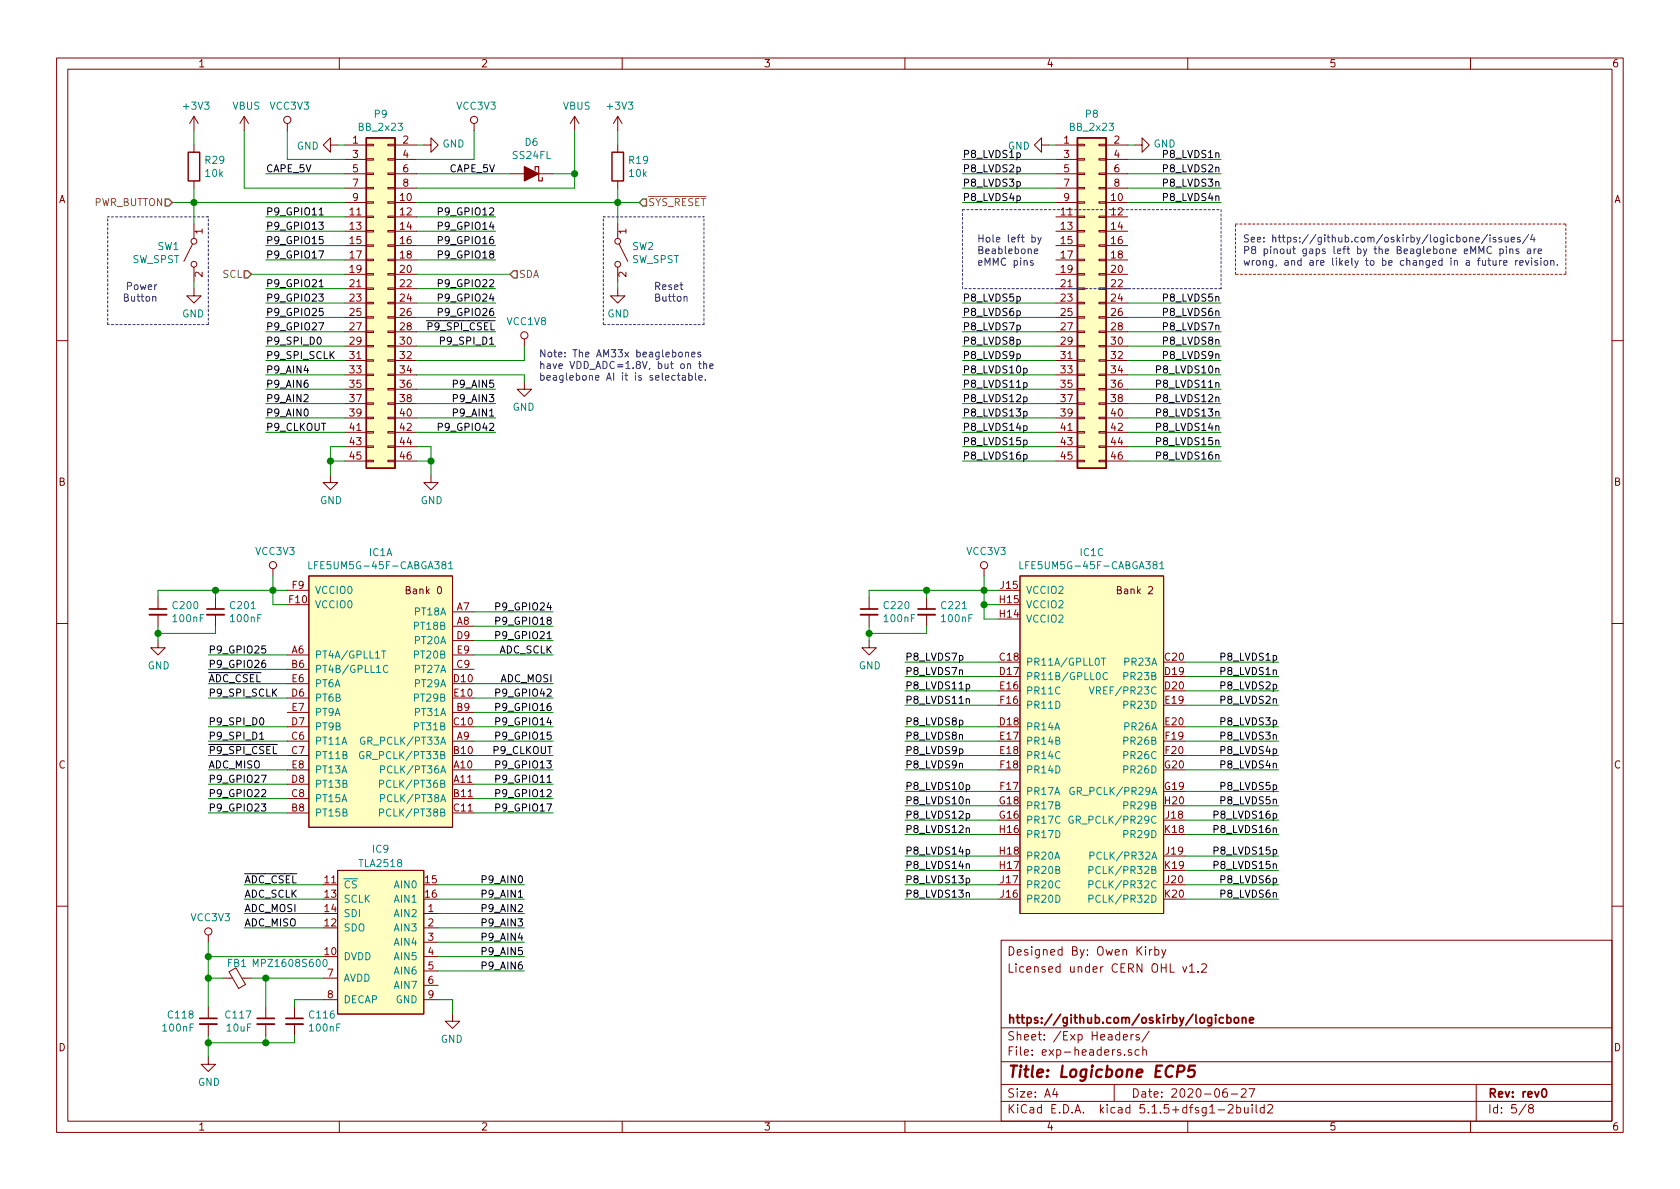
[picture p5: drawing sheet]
EESchema Schematic File Version 4
EELAYER 30 0
EELAYER END
$Descr A4 11693 8268
encoding utf-8
Sheet 5 8
Title "Logicbone ECP5"
Date "2020-06-27"
Rev "rev0"
Comp "https://github.com/oskirby/logicbone"
Comment1 ""
Comment2 ""
Comment3 "Licensed under CERN OHL v1.2"
Comment4 "Designed By: Owen Kirby"
$EndDescr
$Comp
L Connector_Generic:Conn_02x23_Odd_Even P8
U 1 1
P 7550 2100
F 0 "P8" H 7600 3417 50  0000 C CNN
F 1 "BB_2x23" H 7600 3326 50  0000 C CNN
F 2 "Connector_PinHeader_2.54mm:PinHeader_2x23_P2.54mm_Vertical" H 7550 2100 50  0001 C CNN
F 3 "~" H 7550 2100 50  0001 C CNN
	1    7550 2100
	1    0    0    -1  
$EndComp
$Comp
L Connector_Generic:Conn_02x23_Odd_Even P9
U 1 1
P 2600 2100
F 0 "P9" H 2650 3417 50  0000 C CNN
F 1 "BB_2x23" H 2650 3326 50  0000 C CNN
F 2 "Connector_PinHeader_2.54mm:PinHeader_2x23_P2.54mm_Vertical" H 2600 2100 50  0001 C CNN
F 3 "~" H 2600 2100 50  0001 C CNN
	1    2600 2100
	1    0    0    -1  
$EndComp
$Comp
L power:GND #PWR0184
U 1 1
P 2300 3300
F 0 "#PWR0184" H 2300 3050 50  0001 C CNN
F 1 "GND" H 2305 3127 50  0000 C CNN
F 2 "" H 2300 3300 50  0001 C CNN
F 3 "" H 2300 3300 50  0001 C CNN
	1    2300 3300
	1    0    0    -1  
$EndComp
Wire Wire Line
	2300 3300 2300 3200
Wire Wire Line
	2300 3200 2400 3200
Wire Wire Line
	2400 3100 2300 3100
Wire Wire Line
	2300 3100 2300 3200
Connection ~ 2300 3200
$Comp
L power:GND #PWR0185
U 1 1
P 3000 3300
F 0 "#PWR0185" H 3000 3050 50  0001 C CNN
F 1 "GND" H 3005 3127 50  0000 C CNN
F 2 "" H 3000 3300 50  0001 C CNN
F 3 "" H 3000 3300 50  0001 C CNN
	1    3000 3300
	1    0    0    -1  
$EndComp
Wire Wire Line
	3000 3300 3000 3200
Wire Wire Line
	3000 3200 2900 3200
Wire Wire Line
	2900 3100 3000 3100
Wire Wire Line
	3000 3100 3000 3200
Connection ~ 3000 3200
$Comp
L power:GND #PWR0187
U 1 1
P 2350 1000
F 0 "#PWR0187" H 2350 750 50  0001 C CNN
F 1 "GND" V 2355 872 50  0000 R CNN
F 2 "" H 2350 1000 50  0001 C CNN
F 3 "" H 2350 1000 50  0001 C CNN
	1    2350 1000
	0    1    1    0   
$EndComp
Wire Wire Line
	2350 1000 2400 1000
$Comp
L power:GND #PWR0188
U 1 1
P 2950 1000
F 0 "#PWR0188" H 2950 750 50  0001 C CNN
F 1 "GND" V 2955 872 50  0000 R CNN
F 2 "" H 2950 1000 50  0001 C CNN
F 3 "" H 2950 1000 50  0001 C CNN
	1    2950 1000
	0    -1   -1   0   
$EndComp
Wire Wire Line
	2950 1000 2900 1000
Wire Wire Line
	2000 900  2000 1100
Wire Wire Line
	3300 1100 3300 900 
$Comp
L power:GND #PWR0190
U 1 1
P 7900 1000
F 0 "#PWR0190" H 7900 750 50  0001 C CNN
F 1 "GND" V 7905 872 50  0000 R CNN
F 2 "" H 7900 1000 50  0001 C CNN
F 3 "" H 7900 1000 50  0001 C CNN
	1    7900 1000
	0    -1   -1   0   
$EndComp
Wire Wire Line
	7900 1000 7850 1000
$Comp
L power:GND #PWR0191
U 1 1
P 7300 1000
F 0 "#PWR0191" H 7300 750 50  0001 C CNN
F 1 "GND" V 7305 872 50  0000 R CNN
F 2 "" H 7300 1000 50  0001 C CNN
F 3 "" H 7300 1000 50  0001 C CNN
	1    7300 1000
	0    1    1    0   
$EndComp
Wire Wire Line
	7300 1000 7350 1000
Wire Wire Line
	7350 3200 6700 3200
Wire Wire Line
	7350 3100 6700 3100
Wire Wire Line
	7350 3000 6700 3000
Wire Wire Line
	7350 2900 6700 2900
Wire Wire Line
	7350 2800 6700 2800
Wire Wire Line
	7350 2700 6700 2700
Wire Wire Line
	7350 2600 6700 2600
Wire Wire Line
	7350 2500 6700 2500
Wire Wire Line
	7350 2400 6700 2400
Wire Wire Line
	7350 2300 6700 2300
Wire Wire Line
	7350 2200 6700 2200
Wire Wire Line
	7350 2100 6700 2100
Wire Wire Line
	7350 1400 6700 1400
Wire Wire Line
	7350 1300 6700 1300
Wire Wire Line
	7350 1200 6700 1200
Wire Wire Line
	7350 1100 6700 1100
Text Label 6700 1100 0    50   ~ 0
P8_LVDS1p
Text Label 6700 1200 0    50   ~ 0
P8_LVDS2p
Text Label 6700 1300 0    50   ~ 0
P8_LVDS3p
Text Label 6700 1400 0    50   ~ 0
P8_LVDS4p
Text Label 6700 2100 0    50   ~ 0
P8_LVDS5p
Text Label 6700 2200 0    50   ~ 0
P8_LVDS6p
Text Label 6700 2300 0    50   ~ 0
P8_LVDS7p
Text Label 6700 2600 0    50   ~ 0
P8_LVDS10p
Text Label 6700 2400 0    50   ~ 0
P8_LVDS8p
Text Label 6700 2500 0    50   ~ 0
P8_LVDS9p
Text Label 6700 2700 0    50   ~ 0
P8_LVDS11p
Text Label 6700 2800 0    50   ~ 0
P8_LVDS12p
Text Label 6700 2900 0    50   ~ 0
P8_LVDS13p
Text Label 6700 3000 0    50   ~ 0
P8_LVDS14p
Text Label 6700 3100 0    50   ~ 0
P8_LVDS15p
Text Label 6700 3200 0    50   ~ 0
P8_LVDS16p
Wire Wire Line
	7850 3200 8500 3200
Wire Wire Line
	7850 3100 8500 3100
Wire Wire Line
	7850 3000 8500 3000
Wire Wire Line
	7850 2900 8500 2900
Wire Wire Line
	7850 2800 8500 2800
Wire Wire Line
	7850 2700 8500 2700
Wire Wire Line
	7850 2600 8500 2600
Wire Wire Line
	7850 2500 8500 2500
Wire Wire Line
	7850 2400 8500 2400
Wire Wire Line
	7850 2300 8500 2300
Wire Wire Line
	7850 2200 8500 2200
Wire Wire Line
	7850 2100 8500 2100
Wire Wire Line
	7850 1400 8500 1400
Wire Wire Line
	7850 1300 8500 1300
Wire Wire Line
	7850 1200 8500 1200
Wire Wire Line
	7850 1100 8500 1100
Text Label 8500 1100 2    50   ~ 0
P8_LVDS1n
Text Label 8500 1200 2    50   ~ 0
P8_LVDS2n
Text Label 8500 1300 2    50   ~ 0
P8_LVDS3n
Text Label 8500 1400 2    50   ~ 0
P8_LVDS4n
Text Label 8500 2100 2    50   ~ 0
P8_LVDS5n
Text Label 8500 2200 2    50   ~ 0
P8_LVDS6n
Text Label 8500 2300 2    50   ~ 0
P8_LVDS7n
Text Label 8500 2600 2    50   ~ 0
P8_LVDS10n
Text Label 8500 2400 2    50   ~ 0
P8_LVDS8n
Text Label 8500 2500 2    50   ~ 0
P8_LVDS9n
Text Label 8500 2700 2    50   ~ 0
P8_LVDS11n
Text Label 8500 2800 2    50   ~ 0
P8_LVDS12n
Text Label 8500 2900 2    50   ~ 0
P8_LVDS13n
Text Label 8500 3000 2    50   ~ 0
P8_LVDS14n
Text Label 8500 3100 2    50   ~ 0
P8_LVDS15n
Text Label 8500 3200 2    50   ~ 0
P8_LVDS16n
Wire Wire Line
	8250 5700 8900 5700
Wire Wire Line
	8250 5950 8900 5950
Wire Wire Line
	6950 5950 6300 5950
Wire Wire Line
	6950 6150 6300 6150
Wire Wire Line
	6950 5700 6300 5700
Wire Wire Line
	6950 4800 6300 4800
Wire Wire Line
	6950 5500 6300 5500
Wire Wire Line
	8250 4600 8900 4600
Wire Wire Line
	6950 5050 6300 5050
Wire Wire Line
	6950 4600 6300 4600
Wire Wire Line
	8250 6150 8900 6150
Wire Wire Line
	8250 5500 8900 5500
Wire Wire Line
	8250 5250 8900 5250
Wire Wire Line
	8250 5050 8900 5050
Wire Wire Line
	8250 4800 8900 4800
Wire Wire Line
	6950 5250 6300 5250
Text Label 8900 4600 2    50   ~ 0
P8_LVDS1p
Text Label 8900 4800 2    50   ~ 0
P8_LVDS2p
Text Label 8900 5050 2    50   ~ 0
P8_LVDS3p
Text Label 8900 5250 2    50   ~ 0
P8_LVDS4p
Text Label 8900 5500 2    50   ~ 0
P8_LVDS5p
Text Label 8900 6150 2    50   ~ 0
P8_LVDS6p
Text Label 6300 4600 0    50   ~ 0
P8_LVDS7p
Text Label 6300 5500 0    50   ~ 0
P8_LVDS10p
Text Label 6300 5050 0    50   ~ 0
P8_LVDS8p
Text Label 6300 5250 0    50   ~ 0
P8_LVDS9p
Text Label 6300 4800 0    50   ~ 0
P8_LVDS11p
Text Label 6300 5700 0    50   ~ 0
P8_LVDS12p
Text Label 6300 6150 0    50   ~ 0
P8_LVDS13p
Text Label 6300 5950 0    50   ~ 0
P8_LVDS14p
Text Label 8900 5950 2    50   ~ 0
P8_LVDS15p
Text Label 8900 5700 2    50   ~ 0
P8_LVDS16p
Wire Wire Line
	8250 5800 8900 5800
Wire Wire Line
	8250 6050 8900 6050
Wire Wire Line
	6950 6050 6300 6050
Wire Wire Line
	6950 6250 6300 6250
Wire Wire Line
	6950 5800 6300 5800
Wire Wire Line
	6950 4900 6300 4900
Wire Wire Line
	6950 5600 6300 5600
Wire Wire Line
	8250 4700 8900 4700
Wire Wire Line
	6950 5150 6300 5150
Wire Wire Line
	6950 4700 6300 4700
Wire Wire Line
	8250 6250 8900 6250
Wire Wire Line
	8250 5600 8900 5600
Wire Wire Line
	8250 5350 8900 5350
Wire Wire Line
	8250 5150 8900 5150
Wire Wire Line
	8250 4900 8900 4900
Wire Wire Line
	6950 5350 6300 5350
Text Label 8900 4700 2    50   ~ 0
P8_LVDS1n
Text Label 8900 4900 2    50   ~ 0
P8_LVDS2n
Text Label 8900 5150 2    50   ~ 0
P8_LVDS3n
Text Label 8900 5350 2    50   ~ 0
P8_LVDS4n
Text Label 8900 5600 2    50   ~ 0
P8_LVDS5n
Text Label 8900 6250 2    50   ~ 0
P8_LVDS6n
Text Label 6300 4700 0    50   ~ 0
P8_LVDS7n
Text Label 6300 5600 0    50   ~ 0
P8_LVDS10n
Text Label 6300 5150 0    50   ~ 0
P8_LVDS8n
Text Label 6300 5350 0    50   ~ 0
P8_LVDS9n
Text Label 6300 4900 0    50   ~ 0
P8_LVDS11n
Text Label 6300 5800 0    50   ~ 0
P8_LVDS12n
Text Label 6300 6250 0    50   ~ 0
P8_LVDS13n
Text Label 6300 6050 0    50   ~ 0
P8_LVDS14n
Text Label 8900 6050 2    50   ~ 0
P8_LVDS15n
Text Label 8900 5800 2    50   ~ 0
P8_LVDS16n
$Comp
L power:VBUS #PWR0192
U 1 1
P 4000 900
F 0 "#PWR0192" H 4000 750 50  0001 C CNN
F 1 "VBUS" H 4015 1073 50  0000 C CNN
F 2 "" H 4000 900 50  0001 C CNN
F 3 "" H 4000 900 50  0001 C CNN
	1    4000 900 
	1    0    0    -1  
$EndComp
$Comp
L power:VBUS #PWR0193
U 1 1
P 1700 900
F 0 "#PWR0193" H 1700 750 50  0001 C CNN
F 1 "VBUS" H 1715 1073 50  0000 C CNN
F 2 "" H 1700 900 50  0001 C CNN
F 3 "" H 1700 900 50  0001 C CNN
	1    1700 900 
	1    0    0    -1  
$EndComp
Wire Wire Line
	2400 3000 1850 3000
Text Label 1850 3000 0    50   ~ 0
P9_CLKOUT
Wire Wire Line
	3300 4850 3850 4850
Text Label 3850 5250 2    50   ~ 0
P9_CLKOUT
Wire Wire Line
	2400 2500 1850 2500
Text Label 1850 2500 0    50   ~ 0
P9_SPI_SCLK
Wire Wire Line
	2400 2400 1850 2400
Text Label 1850 2400 0    50   ~ 0
P9_SPI_D0
Wire Wire Line
	3450 2400 2900 2400
Text Label 3450 2400 2    50   ~ 0
P9_SPI_D1
Wire Wire Line
	3450 2300 2900 2300
Text Label 3450 2300 2    50   ~ 0
~P9_SPI_CSEL
Wire Wire Line
	2000 4850 1450 4850
Text Label 1450 4850 0    50   ~ 0
P9_SPI_SCLK
Wire Wire Line
	2000 5050 1450 5050
Text Label 1450 5050 0    50   ~ 0
P9_SPI_D0
Wire Wire Line
	1450 5150 2000 5150
Text Label 1450 5150 0    50   ~ 0
P9_SPI_D1
Wire Wire Line
	1450 5250 2000 5250
Text Label 1450 5250 0    50   ~ 0
~P9_SPI_CSEL
Wire Wire Line
	1900 4000 1900 4100
Wire Wire Line
	1900 4100 2000 4100
Wire Wire Line
	2000 4200 1900 4200
Wire Wire Line
	1900 4200 1900 4100
Connection ~ 1900 4100
Wire Wire Line
	6850 4000 6850 4100
Wire Wire Line
	6850 4100 6950 4100
Wire Wire Line
	6950 4200 6850 4200
Wire Wire Line
	6850 4200 6850 4100
Connection ~ 6850 4100
Wire Wire Line
	2900 1100 3300 1100
Wire Wire Line
	2000 1100 2400 1100
Text Label 3650 6150 2    50   ~ 0
P9_AIN0
Text Label 3650 6250 2    50   ~ 0
P9_AIN1
Text Label 3650 6350 2    50   ~ 0
P9_AIN2
Text Label 3650 6450 2    50   ~ 0
P9_AIN3
Text Label 3650 6550 2    50   ~ 0
P9_AIN4
Text Label 3650 6650 2    50   ~ 0
P9_AIN5
Text Label 3650 6750 2    50   ~ 0
P9_AIN6
$Comp
L power:GND #PWR0202
U 1 1
P 1450 7350
F 0 "#PWR0202" H 1450 7100 50  0001 C CNN
F 1 "GND" H 1455 7177 50  0000 C CNN
F 2 "" H 1450 7350 50  0001 C CNN
F 3 "" H 1450 7350 50  0001 C CNN
	1    1450 7350
	1    0    0    -1  
$EndComp
Text Label 1700 6250 0    50   ~ 0
ADC_SCLK
Text Label 1700 6450 0    50   ~ 0
ADC_MISO
Text Label 1700 6350 0    50   ~ 0
ADC_MOSI
Text Label 1700 6150 0    50   ~ 0
~ADC_CSEL
Wire Wire Line
	3650 2400 3650 2500
Wire Wire Line
	3650 2650 3650 2600
Wire Wire Line
	2400 2600 1850 2600
Text Label 1850 2600 0    50   ~ 0
P9_AIN4
Wire Wire Line
	2400 2900 1850 2900
Text Label 1850 2900 0    50   ~ 0
P9_AIN0
Wire Wire Line
	2900 2900 3450 2900
Text Label 3450 2900 2    50   ~ 0
P9_AIN1
Wire Wire Line
	2400 2800 1850 2800
Text Label 1850 2800 0    50   ~ 0
P9_AIN2
Wire Wire Line
	2400 2700 1850 2700
Text Label 1850 2700 0    50   ~ 0
P9_AIN6
Wire Wire Line
	2900 2800 3450 2800
Wire Wire Line
	2900 2700 3450 2700
Text Label 3450 2800 2    50   ~ 0
P9_AIN3
Text Label 3450 2700 2    50   ~ 0
P9_AIN5
Wire Wire Line
	2400 1500 1850 1500
Wire Wire Line
	2400 1600 1850 1600
Wire Wire Line
	2400 1700 1850 1700
Wire Wire Line
	2400 1800 1850 1800
Wire Wire Line
	2900 1800 3450 1800
Wire Wire Line
	2900 1700 3450 1700
Wire Wire Line
	2900 1600 3450 1600
Wire Wire Line
	2900 1500 3450 1500
Text Label 1850 1500 0    50   ~ 0
P9_GPIO11
Text Label 1850 1600 0    50   ~ 0
P9_GPIO13
Text Label 1850 1700 0    50   ~ 0
P9_GPIO15
Text Label 1850 1800 0    50   ~ 0
P9_GPIO17
Text Label 3450 1500 2    50   ~ 0
P9_GPIO12
Text Label 3450 1600 2    50   ~ 0
P9_GPIO14
Text Label 3450 1700 2    50   ~ 0
P9_GPIO16
Text Label 3450 1800 2    50   ~ 0
P9_GPIO18
Wire Wire Line
	1850 2000 2400 2000
Wire Wire Line
	2400 2100 1850 2100
Wire Wire Line
	1850 2200 2400 2200
Wire Wire Line
	2400 2300 1850 2300
Text Label 1850 2000 0    50   ~ 0
P9_GPIO21
Text Label 1850 2100 0    50   ~ 0
P9_GPIO23
Text Label 1850 2200 0    50   ~ 0
P9_GPIO25
Text Label 1850 2300 0    50   ~ 0
P9_GPIO27
Wire Wire Line
	2900 2000 3450 2000
Wire Wire Line
	2900 2100 3450 2100
Wire Wire Line
	2900 2200 3450 2200
Text Label 3450 2000 2    50   ~ 0
P9_GPIO22
Text Label 3450 2100 2    50   ~ 0
P9_GPIO24
Text Label 3450 2200 2    50   ~ 0
P9_GPIO26
Wire Wire Line
	2900 3000 3450 3000
Text Label 3450 3000 2    50   ~ 0
P9_GPIO42
Wire Wire Line
	3300 5450 3850 5450
Wire Wire Line
	3300 5350 3850 5350
Wire Wire Line
	3300 4550 3850 4550
Wire Wire Line
	3300 5150 3850 5150
Text Label 3850 5450 2    50   ~ 0
P9_GPIO11
Text Label 3850 5350 2    50   ~ 0
P9_GPIO13
Text Label 3850 5150 2    50   ~ 0
P9_GPIO15
Text Label 3850 5650 2    50   ~ 0
P9_GPIO17
Wire Wire Line
	3300 4250 3850 4250
Wire Wire Line
	3300 4950 3850 4950
Wire Wire Line
	3300 5550 3850 5550
Text Label 3850 5550 2    50   ~ 0
P9_GPIO12
Text Label 3850 5050 2    50   ~ 0
P9_GPIO14
Text Label 3850 4950 2    50   ~ 0
P9_GPIO16
Text Label 3850 4350 2    50   ~ 0
P9_GPIO18
Wire Wire Line
	1450 4550 2000 4550
Wire Wire Line
	2000 5550 1450 5550
Wire Wire Line
	1450 5450 2000 5450
Wire Wire Line
	3300 5650 3850 5650
Text Label 3850 4450 2    50   ~ 0
P9_GPIO21
Text Label 1450 5650 0    50   ~ 0
P9_GPIO23
Text Label 1450 4550 0    50   ~ 0
P9_GPIO25
Text Label 1450 5450 0    50   ~ 0
P9_GPIO27
Wire Wire Line
	2000 4650 1450 4650
Wire Wire Line
	3300 4350 3850 4350
Wire Wire Line
	2000 5650 1450 5650
Text Label 1450 5550 0    50   ~ 0
P9_GPIO22
Text Label 3850 4250 2    50   ~ 0
P9_GPIO24
Text Label 1450 4650 0    50   ~ 0
P9_GPIO26
Wire Wire Line
	3300 5250 3850 5250
Text Label 3850 4850 2    50   ~ 0
P9_GPIO42
Wire Wire Line
	3850 5050 3300 5050
Wire Wire Line
	3050 6150 3650 6150
Wire Wire Line
	3650 6250 3050 6250
Wire Wire Line
	3050 6350 3650 6350
Wire Wire Line
	3650 6450 3050 6450
Wire Wire Line
	3050 6550 3650 6550
Wire Wire Line
	3650 6650 3050 6650
Wire Wire Line
	3050 6750 3650 6750
$Comp
L Device:D_Schottky_ALT D6
U 1 1
P 3700 1200
F 0 "D6" H 3700 984 50  0000 C CNN
F 1 "SS24FL" H 3700 1075 50  0000 C CNN
F 2 "Diode_SMD:D_SOD-123F" H 3700 1200 50  0001 C CNN
F 3 "https://www.onsemi.com/pub/Collateral/SS26FL-D.PDF" H 3700 1200 50  0001 C CNN
F 4 "ON Semiconductor" H 3700 1200 50  0001 C CNN "Manufacturer"
F 5 "SS24FL" H 3700 1200 50  0001 C CNN "MPN"
	1    3700 1200
	-1   0    0    1   
$EndComp
Text Label 1850 1200 0    50   ~ 0
CAPE_5V
Text HLabel 3550 1900 2    50   Input ~ 0
SDA
Wire Wire Line
	2900 1900 3550 1900
Text HLabel 1750 1900 0    50   Input ~ 0
SCL
Wire Wire Line
	1750 1900 2400 1900
$Comp
L Device:C_Small C?
U 1 1
P 6450 4250
AR Path="/5DFC5A69/5EBB22BE" Ref="C?"  Part="1" 
AR Path="/6202D981/5EBB22BE" Ref="C221"  Part="1" 
F 0 "C221" H 6542 4296 50  0000 L CNN
F 1 "100nF" H 6542 4205 50  0000 L CNN
F 2 "Capacitor_SMD:C_0402_1005Metric" H 6450 4250 50  0001 C CNN
F 3 "~" H 6450 4250 50  0001 C CNN
	1    6450 4250
	1    0    0    -1  
$EndComp
Wire Wire Line
	6450 4350 6450 4400
Wire Wire Line
	6450 4150 6450 4100
$Comp
L Device:C_Small C?
U 1 1
P 6050 4250
AR Path="/5DFC5A69/5EBB22D0" Ref="C?"  Part="1" 
AR Path="/6202D981/5EBB22D0" Ref="C220"  Part="1" 
F 0 "C220" H 6142 4296 50  0000 L CNN
F 1 "100nF" H 6142 4205 50  0000 L CNN
F 2 "Capacitor_SMD:C_0402_1005Metric" H 6050 4250 50  0001 C CNN
F 3 "~" H 6050 4250 50  0001 C CNN
	1    6050 4250
	1    0    0    -1  
$EndComp
Wire Wire Line
	6050 4350 6050 4400
Wire Wire Line
	6050 4150 6050 4100
Connection ~ 6450 4100
Wire Wire Line
	6450 4100 6050 4100
Wire Wire Line
	6850 4100 6450 4100
Wire Wire Line
	6450 4400 6050 4400
$Comp
L power:GND #PWR?
U 1 1
P 6050 4450
AR Path="/5DFC5A69/5EBB22E1" Ref="#PWR?"  Part="1" 
AR Path="/6202D981/5EBB22E1" Ref="#PWR0257"  Part="1" 
F 0 "#PWR0257" H 6050 4200 50  0001 C CNN
F 1 "GND" H 6055 4277 50  0000 C CNN
F 2 "" H 6050 4450 50  0001 C CNN
F 3 "" H 6050 4450 50  0001 C CNN
	1    6050 4450
	1    0    0    -1  
$EndComp
Wire Wire Line
	6050 4450 6050 4400
$Comp
L Device:C_Small C?
U 1 1
P 1500 4250
AR Path="/5DFC5A69/5EBD2BD0" Ref="C?"  Part="1" 
AR Path="/6202D981/5EBD2BD0" Ref="C201"  Part="1" 
F 0 "C201" H 1592 4296 50  0000 L CNN
F 1 "100nF" H 1592 4205 50  0000 L CNN
F 2 "Capacitor_SMD:C_0402_1005Metric" H 1500 4250 50  0001 C CNN
F 3 "~" H 1500 4250 50  0001 C CNN
	1    1500 4250
	1    0    0    -1  
$EndComp
Wire Wire Line
	1500 4350 1500 4400
Wire Wire Line
	1500 4150 1500 4100
$Comp
L Device:C_Small C?
U 1 1
P 1100 4250
AR Path="/5DFC5A69/5EBD2BE2" Ref="C?"  Part="1" 
AR Path="/6202D981/5EBD2BE2" Ref="C200"  Part="1" 
F 0 "C200" H 1192 4296 50  0000 L CNN
F 1 "100nF" H 1192 4205 50  0000 L CNN
F 2 "Capacitor_SMD:C_0402_1005Metric" H 1100 4250 50  0001 C CNN
F 3 "~" H 1100 4250 50  0001 C CNN
	1    1100 4250
	1    0    0    -1  
$EndComp
Wire Wire Line
	1100 4350 1100 4400
Wire Wire Line
	1100 4150 1100 4100
Connection ~ 1500 4100
Wire Wire Line
	1500 4100 1100 4100
Wire Wire Line
	1900 4100 1500 4100
Connection ~ 1100 4400
Wire Wire Line
	1500 4400 1100 4400
$Comp
L power:GND #PWR?
U 1 1
P 1100 4450
AR Path="/5DFC5A69/5EBD2BF3" Ref="#PWR?"  Part="1" 
AR Path="/6202D981/5EBD2BF3" Ref="#PWR0258"  Part="1" 
F 0 "#PWR0258" H 1100 4200 50  0001 C CNN
F 1 "GND" H 1105 4277 50  0000 C CNN
F 2 "" H 1100 4450 50  0001 C CNN
F 3 "" H 1100 4450 50  0001 C CNN
	1    1100 4450
	1    0    0    -1  
$EndComp
Wire Wire Line
	1100 4450 1100 4400
$Comp
L Device:C_Small C?
U 1 1
P 2050 7100
AR Path="/5DFC5A69/5ECF331E" Ref="C?"  Part="1" 
AR Path="/6202D981/5ECF331E" Ref="C116"  Part="1" 
F 0 "C116" H 2142 7146 50  0000 L CNN
F 1 "100nF" H 2142 7055 50  0000 L CNN
F 2 "Capacitor_SMD:C_0402_1005Metric" H 2050 7100 50  0001 C CNN
F 3 "~" H 2050 7100 50  0001 C CNN
	1    2050 7100
	1    0    0    -1  
$EndComp
$Comp
L Device:C_Small C?
U 1 1
P 1450 7100
AR Path="/5DFC5A69/5ECF3326" Ref="C?"  Part="1" 
AR Path="/6202D981/5ECF3326" Ref="C118"  Part="1" 
F 0 "C118" H 1542 7146 50  0000 L CNN
F 1 "100nF" H 1542 7055 50  0000 L CNN
F 2 "Capacitor_SMD:C_0402_1005Metric" H 1450 7100 50  0001 C CNN
F 3 "~" H 1450 7100 50  0001 C CNN
	1    1450 7100
	-1   0    0    -1  
$EndComp
$Comp
L power:GND #PWR?
U 1 1
P 3150 7050
AR Path="/5DFC5A69/5ECF3333" Ref="#PWR?"  Part="1" 
AR Path="/6202D981/5ECF3333" Ref="#PWR0260"  Part="1" 
F 0 "#PWR0260" H 3150 6800 50  0001 C CNN
F 1 "GND" H 3155 6877 50  0000 C CNN
F 2 "" H 3150 7050 50  0001 C CNN
F 3 "" H 3150 7050 50  0001 C CNN
	1    3150 7050
	-1   0    0    -1  
$EndComp
$Comp
L Logicbone:ECP5UM-CABGA381 IC?
U 3 1
P 7600 5000
AR Path="/5DFC5A69/5E628336" Ref="IC?"  Part="3" 
AR Path="/6202D981/5E628336" Ref="IC1"  Part="3" 
AR Path="/5E628336" Ref="IC1"  Part="3" 
F 0 "IC1" H 7600 6165 50  0000 C CNN
F 1 "LFE5UM5G-45F-CABGA381" H 7600 6074 50  0000 C CNN
F 2 "Logicbone:caBGA-381_20x20_17.0x17.0mm" H 12000 5400 50  0001 C CNN
F 3 "" H 12000 5400 50  0001 C CNN
F 4 "LFE5UM5G-45F-8BG381C" H 7600 5000 50  0001 C CNN "MPN"
F 5 "Lattice Semiconductor" H 7600 5000 50  0001 C CNN "Manufacturer"
	3    7600 5000
	1    0    0    -1  
$EndComp
Wire Wire Line
	6950 4300 6850 4300
Wire Wire Line
	6850 4300 6850 4200
Connection ~ 6850 4200
$Comp
L Logicbone:ECP5UM-CABGA381 IC?
U 1 1
P 2650 5000
AR Path="/5DFC5A69/5E690FAB" Ref="IC?"  Part="1" 
AR Path="/6202D981/5E690FAB" Ref="IC1"  Part="1" 
AR Path="/5E690FAB" Ref="IC1"  Part="1" 
F 0 "IC1" H 2650 6165 50  0000 C CNN
F 1 "LFE5UM5G-45F-CABGA381" H 2650 6074 50  0000 C CNN
F 2 "Logicbone:caBGA-381_20x20_17.0x17.0mm" H 7050 5400 50  0001 C CNN
F 3 "" H 7050 5400 50  0001 C CNN
F 4 "LFE5UM5G-45F-8BG381C" H 2650 5000 50  0001 C CNN "MPN"
F 5 "Lattice Semiconductor" H 2650 5000 50  0001 C CNN "Manufacturer"
	1    2650 5000
	1    0    0    -1  
$EndComp
Wire Wire Line
	2250 6150 1700 6150
Wire Wire Line
	2250 6250 1700 6250
Wire Wire Line
	2250 6350 1700 6350
Wire Wire Line
	2250 6450 1700 6450
Text Label 3850 4550 2    50   ~ 0
ADC_SCLK
Text Label 1450 5350 0    50   ~ 0
ADC_MISO
Text Label 3850 4750 2    50   ~ 0
ADC_MOSI
Text Label 1450 4750 0    50   ~ 0
~ADC_CSEL
Wire Wire Line
	2000 4750 1450 4750
Wire Wire Line
	3300 4450 3850 4450
Wire Wire Line
	3300 4750 3850 4750
Wire Wire Line
	2000 5350 1450 5350
$Comp
L Logicbone:VCC3V3 #PWR0249
U 1 1
P 3300 900
F 0 "#PWR0249" H 3300 750 50  0001 C CNN
F 1 "VCC3V3" H 3317 1073 50  0000 C CNN
F 2 "" H 3300 900 50  0001 C CNN
F 3 "" H 3300 900 50  0001 C CNN
	1    3300 900 
	1    0    0    -1  
$EndComp
$Comp
L Logicbone:VCC3V3 #PWR0251
U 1 1
P 2000 900
F 0 "#PWR0251" H 2000 750 50  0001 C CNN
F 1 "VCC3V3" H 2017 1073 50  0000 C CNN
F 2 "" H 2000 900 50  0001 C CNN
F 3 "" H 2000 900 50  0001 C CNN
	1    2000 900 
	1    0    0    -1  
$EndComp
$Comp
L Logicbone:VCC3V3 #PWR0252
U 1 1
P 1900 4000
F 0 "#PWR0252" H 1900 3850 50  0001 C CNN
F 1 "VCC3V3" H 1917 4173 50  0000 C CNN
F 2 "" H 1900 4000 50  0001 C CNN
F 3 "" H 1900 4000 50  0001 C CNN
	1    1900 4000
	1    0    0    -1  
$EndComp
$Comp
L Logicbone:VCC3V3 #PWR0285
U 1 1
P 1450 6550
F 0 "#PWR0285" H 1450 6400 50  0001 C CNN
F 1 "VCC3V3" H 1467 6723 50  0000 C CNN
F 2 "" H 1450 6550 50  0001 C CNN
F 3 "" H 1450 6550 50  0001 C CNN
	1    1450 6550
	1    0    0    -1  
$EndComp
$Comp
L Device:Ferrite_Bead_Small FB?
U 1 1
P 1650 6800
AR Path="/5DFC5A69/5ED0EB3C" Ref="FB?"  Part="1" 
AR Path="/6202D981/5ED0EB3C" Ref="FB1"  Part="1" 
F 0 "FB1" V 1750 6800 50  0000 C CNN
F 1 " MPZ1608S600" V 1750 7150 50  0000 C CNN
F 2 "Inductor_SMD:L_0603_1608Metric" V 1580 6800 50  0001 C CNN
F 3 "~" H 1650 6800 50  0001 C CNN
F 4 "TDK" V 1650 6800 50  0001 C CNN "Manufacturer"
F 5 "MPZ1608S600ATDH5" V 1650 6800 50  0001 C CNN "MPN"
	1    1650 6800
	0    1    -1   0   
$EndComp
$Comp
L Logicbone:VCC3V3 #PWR0142
U 1 1
P 6850 4000
F 0 "#PWR0142" H 6850 3850 50  0001 C CNN
F 1 "VCC3V3" H 6867 4173 50  0000 C CNN
F 2 "" H 6850 4000 50  0001 C CNN
F 3 "" H 6850 4000 50  0001 C CNN
	1    6850 4000
	1    0    0    -1  
$EndComp
Wire Notes Line
	6700 1450 8500 1450
Wire Notes Line
	8500 1450 8500 2000
Wire Notes Line
	8500 2000 6700 2000
Wire Notes Line
	6700 2000 6700 1450
Text Notes 6800 1850 0    50   ~ 0
Hole left by\nBeablebone\neMMC pins
Text Notes 8650 1850 0    50   ~ 0
See: https://github.com/oskirby/logicbone/issues/4\nP8 pinout gaps left by the Beaglebone eMMC pins are\nwrong, and are likely to be changed in a future revision.
Connection ~ 6050 4400
Wire Wire Line
	3150 7050 3150 6950
Wire Wire Line
	3050 6950 3150 6950
Text Notes 3750 2650 0    50   ~ 0
Note: The AM33x beaglebones\nhave VDD_ADC=1.8V, but on the\nbeaglebone AI it is selectable.
$Comp
L Logicbone:VCC1V8 #PWR0203
U 1 1
P 3650 2400
F 0 "#PWR0203" H 3650 2250 50  0001 C CNN
F 1 "VCC1V8" H 3667 2573 50  0000 C CNN
F 2 "" H 3650 2400 50  0001 C CNN
F 3 "" H 3650 2400 50  0001 C CNN
	1    3650 2400
	1    0    0    -1  
$EndComp
Wire Wire Line
	2900 2500 3650 2500
Wire Wire Line
	2900 2600 3650 2600
$Comp
L Device:C_Small C?
U 1 1
P 1850 7100
AR Path="/5DFC5A69/5EDF4C7F" Ref="C?"  Part="1" 
AR Path="/6202D981/5EDF4C7F" Ref="C117"  Part="1" 
F 0 "C117" H 1942 7146 50  0000 L CNN
F 1 "10uF" H 1942 7055 50  0000 L CNN
F 2 "Capacitor_SMD:C_0603_1608Metric" H 1850 7100 50  0001 C CNN
F 3 "~" H 1850 7100 50  0001 C CNN
	1    1850 7100
	-1   0    0    -1  
$EndComp
Wire Wire Line
	1450 6550 1450 6650
$Comp
L Logicbone:TLA2518 IC9
U 1 1
P 2650 6650
F 0 "IC9" H 2650 7400 50  0000 C CNN
F 1 "TLA2518" H 2650 7300 50  0000 C CNN
F 2 "Package_DFN_QFN:WQFN-16-1EP_3x3mm_P0.5mm_EP1.75x1.75mm" H 2650 6150 50  0001 C CNN
F 3 "http://www.ti.com/lit/ds/symlink/tla2518.pdf" H 2600 6000 50  0001 C CNN
F 4 "Texas Instruments" H 2650 6650 50  0001 C CNN "Manufacturer"
F 5 "TLA2518IRTER" H 2650 6650 50  0001 C CNN "MPN"
	1    2650 6650
	-1   0    0    -1  
$EndComp
Connection ~ 1450 6650
Wire Wire Line
	1550 6800 1450 6800
Wire Wire Line
	1450 6650 1450 6800
Wire Wire Line
	1450 7250 1850 7250
Wire Wire Line
	1850 7250 1850 7200
Wire Wire Line
	1750 6800 1850 6800
Wire Wire Line
	2050 6950 2050 7000
Wire Wire Line
	2050 6950 2250 6950
Wire Wire Line
	2050 7200 2050 7250
Connection ~ 1850 7250
Wire Wire Line
	1450 7250 1450 7350
Wire Wire Line
	1450 7000 1450 6800
Connection ~ 1450 6800
Wire Wire Line
	1450 7200 1450 7250
Connection ~ 1450 7250
Wire Wire Line
	1850 6800 1850 7000
Connection ~ 1850 6800
Wire Wire Line
	1850 7250 2050 7250
Wire Wire Line
	1850 6800 2250 6800
Wire Wire Line
	1450 6650 2250 6650
$Comp
L power:GND #PWR?
U 1 1
P 3650 2650
AR Path="/5DFC5A69/5F70330D" Ref="#PWR?"  Part="1" 
AR Path="/6202D981/5F70330D" Ref="#PWR0121"  Part="1" 
F 0 "#PWR0121" H 3650 2400 50  0001 C CNN
F 1 "GND" H 3655 2477 50  0000 C CNN
F 2 "" H 3650 2650 50  0001 C CNN
F 3 "" H 3650 2650 50  0001 C CNN
	1    3650 2650
	-1   0    0    -1  
$EndComp
Wire Wire Line
	4300 900  4300 1000
$Comp
L power:+3V3 #PWR0197
U 1 1
P 4300 900
F 0 "#PWR0197" H 4300 750 50  0001 C CNN
F 1 "+3V3" H 4315 1073 50  0000 C CNN
F 2 "" H 4300 900 50  0001 C CNN
F 3 "" H 4300 900 50  0001 C CNN
	1    4300 900 
	1    0    0    -1  
$EndComp
$Comp
L Device:R R19
U 1 1
P 4300 1150
F 0 "R19" H 4370 1196 50  0000 L CNN
F 1 "10k" H 4370 1105 50  0000 L CNN
F 2 "Resistor_SMD:R_0402_1005Metric" V 4230 1150 50  0001 C CNN
F 3 "~" H 4300 1150 50  0001 C CNN
	1    4300 1150
	1    0    0    -1  
$EndComp
Wire Notes Line
	4200 1500 4900 1500
Wire Notes Line
	4200 2250 4900 2250
Wire Notes Line
	4900 2250 4900 1500
Wire Notes Line
	4200 2250 4200 1500
Text Notes 4550 2100 0    50   ~ 0
Reset\nButton
Wire Wire Line
	4300 2000 4300 1950
$Comp
L power:GND #PWR0244
U 1 1
P 4300 2000
F 0 "#PWR0244" H 4300 1750 50  0001 C CNN
F 1 "GND" H 4305 1827 50  0000 C CNN
F 2 "" H 4300 2000 50  0001 C CNN
F 3 "" H 4300 2000 50  0001 C CNN
	1    4300 2000
	1    0    0    -1  
$EndComp
$Comp
L Switch:SW_SPST SW2
U 1 1
P 4300 1750
F 0 "SW2" V 4254 1848 50  0000 L CNN
F 1 "SW_SPST" V 4345 1848 50  0000 L CNN
F 2 "Button_Switch_SMD:SW_SPST_PTS810" H 4300 1750 50  0001 C CNN
F 3 "https://dznh3ojzb2azq.cloudfront.net/products/Tactile/PTS810/documents/datasheet.pdf" H 4300 1750 50  0001 C CNN
F 4 "C&K Switches" V 4300 1750 50  0001 C CNN "Manufacturer"
F 5 "PTS810 SJK 250 SMTR LFS" V 4300 1750 50  0001 C CNN "MPN"
	1    4300 1750
	0    1    1    0   
$EndComp
Wire Wire Line
	1350 900  1350 1000
$Comp
L power:+3V3 #PWR0256
U 1 1
P 1350 900
F 0 "#PWR0256" H 1350 750 50  0001 C CNN
F 1 "+3V3" H 1365 1073 50  0000 C CNN
F 2 "" H 1350 900 50  0001 C CNN
F 3 "" H 1350 900 50  0001 C CNN
	1    1350 900 
	1    0    0    -1  
$EndComp
$Comp
L Device:R R29
U 1 1
P 1350 1150
F 0 "R29" H 1420 1196 50  0000 L CNN
F 1 "10k" H 1420 1105 50  0000 L CNN
F 2 "Resistor_SMD:R_0402_1005Metric" V 1280 1150 50  0001 C CNN
F 3 "~" H 1350 1150 50  0001 C CNN
	1    1350 1150
	1    0    0    -1  
$EndComp
Wire Notes Line
	1450 1500 750  1500
Wire Notes Line
	1450 2250 750  2250
Wire Notes Line
	750  2250 750  1500
Wire Notes Line
	1450 2250 1450 1500
Text Notes 1100 2100 2    50   ~ 0
Power\nButton
Wire Wire Line
	1350 2000 1350 1950
$Comp
L power:GND #PWR0245
U 1 1
P 1350 2000
F 0 "#PWR0245" H 1350 1750 50  0001 C CNN
F 1 "GND" H 1355 1827 50  0000 C CNN
F 2 "" H 1350 2000 50  0001 C CNN
F 3 "" H 1350 2000 50  0001 C CNN
	1    1350 2000
	-1   0    0    -1  
$EndComp
$Comp
L Switch:SW_SPST SW1
U 1 1
P 1350 1750
F 0 "SW1" V 1304 1848 50  0000 L CNN
F 1 "SW_SPST" V 1395 1848 50  0000 L CNN
F 2 "Button_Switch_SMD:SW_SPST_PTS810" H 1350 1750 50  0001 C CNN
F 3 "https://dznh3ojzb2azq.cloudfront.net/products/Tactile/PTS810/documents/datasheet.pdf" H 1350 1750 50  0001 C CNN
F 4 "C&K Switches" V 1350 1750 50  0001 C CNN "Manufacturer"
F 5 "PTS810 SJK 250 SMTR LFS" V 1350 1750 50  0001 C CNN "MPN"
	1    1350 1750
	0    -1   1    0   
$EndComp
Connection ~ 1350 1400
Wire Wire Line
	1350 1300 1350 1400
Wire Wire Line
	1350 1400 1350 1550
Wire Wire Line
	1200 1400 1350 1400
Text HLabel 1200 1400 0    50   Input ~ 0
PWR_BUTTON
Wire Wire Line
	1350 1400 2400 1400
Wire Wire Line
	4300 1300 4300 1400
Wire Wire Line
	4300 1400 4300 1550
Text HLabel 4450 1400 2    50   Input ~ 0
~SYS_RESET
Wire Wire Line
	1700 900  1700 1300
Wire Wire Line
	1700 1300 2400 1300
Wire Wire Line
	1850 1200 2400 1200
Text Label 3450 1200 2    50   ~ 0
CAPE_5V
Wire Wire Line
	2900 1400 4300 1400
Wire Wire Line
	4000 900  4000 1200
Wire Wire Line
	2900 1200 3550 1200
Connection ~ 4300 1400
Wire Wire Line
	2900 1300 4000 1300
Wire Wire Line
	3850 1200 4000 1200
Connection ~ 4000 1200
Wire Wire Line
	4000 1200 4000 1300
Wire Wire Line
	4450 1400 4300 1400
Wire Notes Line rgb(194, 0, 0)
	8600 1550 10900 1550
Wire Notes Line rgb(194, 0, 0)
	10900 1550 10900 1900
Wire Notes Line rgb(194, 0, 0)
	10900 1900 8600 1900
Wire Notes Line rgb(194, 0, 0)
	8600 1900 8600 1550
$EndSCHEMATC
